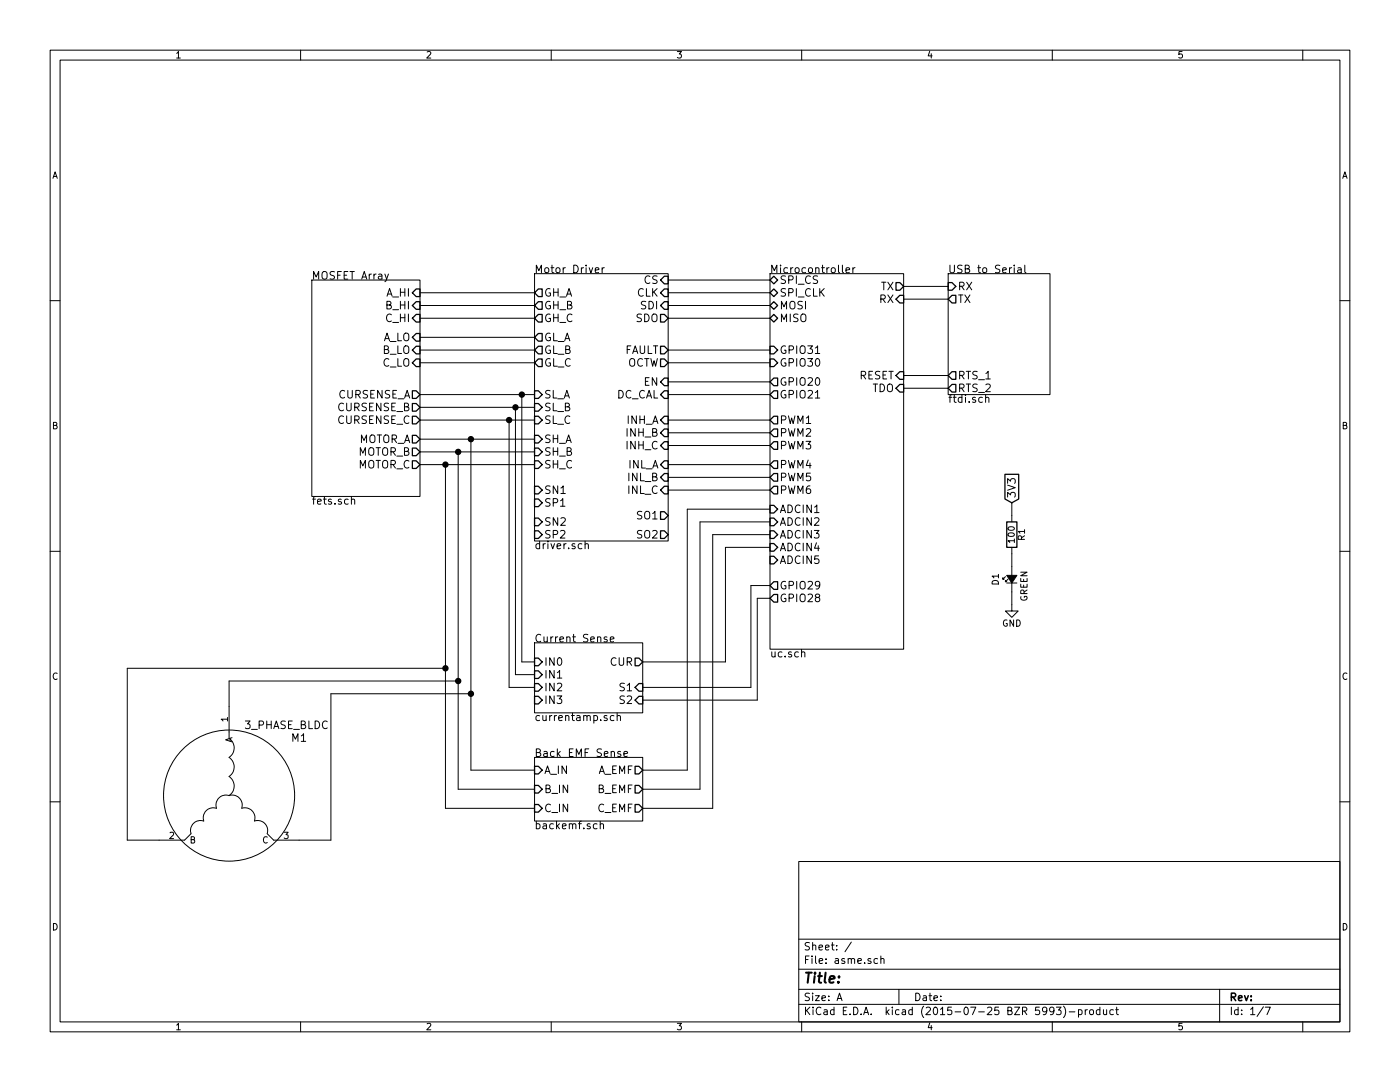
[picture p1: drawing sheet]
EESchema Schematic File Version 2
LIBS:MSCP1726XXSN
LIBS:dual-pmos
LIBS:ADG904BCPZ
LIBS:base
LIBS:NC7WZ07
LIBS:power
LIBS:device
LIBS:transistors
LIBS:conn
LIBS:linear
LIBS:regul
LIBS:74xx
LIBS:cmos4000
LIBS:adc-dac
LIBS:memory
LIBS:xilinx
LIBS:microcontrollers
LIBS:dsp
LIBS:microchip
LIBS:analog_switches
LIBS:motorola
LIBS:texas
LIBS:intel
LIBS:audio
LIBS:interface
LIBS:digital-audio
LIBS:philips
LIBS:display
LIBS:cypress
LIBS:siliconi
LIBS:opto
LIBS:atmel
LIBS:contrib
LIBS:valves
LIBS:FT230XS
LIBS:TMS320F28069MPNT
LIBS:drv8303
LIBS:AD8227ARZ
LIBS:asme-cache
EELAYER 25 0
EELAYER END
$Descr A 11000 8500
encoding utf-8
Sheet 1 7
Title ""
Date ""
Rev ""
Comp ""
Comment1 ""
Comment2 ""
Comment3 ""
Comment4 ""
$EndDescr
$Sheet
S 2450 2200 850  1700
U 55B0F6DB
F0 "MOSFET Array" 60
F1 "fets.sch" 60
F2 "MOTOR_A" O R 3300 3450 60 
F3 "A_LO" I R 3300 2650 60 
F4 "A_HI" I R 3300 2300 60 
F5 "CURSENSE_A" O R 3300 3100 60 
F6 "MOTOR_B" O R 3300 3550 60 
F7 "B_LO" I R 3300 2750 60 
F8 "B_HI" I R 3300 2400 60 
F9 "CURSENSE_B" O R 3300 3200 60 
F10 "MOTOR_C" O R 3300 3650 60 
F11 "C_LO" I R 3300 2850 60 
F12 "C_HI" I R 3300 2500 60 
F13 "CURSENSE_C" O R 3300 3300 60 
$EndSheet
$Sheet
S 6050 2150 1050 2950
U 55B1D42D
F0 "Microcontroller" 60
F1 "uc.sch" 60
F2 "TDO" I R 7100 3050 60 
F3 "RESET" I R 7100 2950 60 
F4 "RX" I R 7100 2350 60 
F5 "TX" O R 7100 2250 60 
F6 "ADCIN1" I L 6050 4000 60 
F7 "ADCIN2" I L 6050 4100 60 
F8 "MISO" B L 6050 2500 60 
F9 "MOSI" B L 6050 2400 60 
F10 "SPI_CLK" B L 6050 2300 60 
F11 "SPI_CS" B L 6050 2200 60 
F12 "PWM1" O L 6050 3300 60 
F13 "PWM2" O L 6050 3400 60 
F14 "PWM3" O L 6050 3500 60 
F15 "PWM4" O L 6050 3650 60 
F16 "PWM5" O L 6050 3750 60 
F17 "PWM6" O L 6050 3850 60 
F18 "GPIO21" O L 6050 3100 60 
F19 "GPIO20" O L 6050 3000 60 
F20 "GPIO30" I L 6050 2850 60 
F21 "GPIO31" I L 6050 2750 60 
F22 "ADCIN3" I L 6050 4200 60 
F23 "ADCIN4" I L 6050 4300 60 
F24 "ADCIN5" I L 6050 4400 60 
F25 "GPIO29" O L 6050 4600 60 
F26 "GPIO28" O L 6050 4700 60 
$EndSheet
$Sheet
S 7450 2150 800  950 
U 55B3194A
F0 "USB to Serial" 60
F1 "ftdi.sch" 60
F2 "TX" O L 7450 2350 60 
F3 "RX" I L 7450 2250 60 
F4 "RTS_1" O L 7450 2950 60 
F5 "RTS_2" O L 7450 3050 60 
$EndSheet
Wire Wire Line
	7450 2250 7100 2250
Wire Wire Line
	7100 2350 7450 2350
Wire Wire Line
	7450 2950 7100 2950
Wire Wire Line
	7100 3050 7450 3050
$Sheet
S 4200 2150 1050 2100
U 55B3FBF6
F0 "Motor Driver" 60
F1 "driver.sch" 60
F2 "CS" I R 5250 2200 60 
F3 "CLK" I R 5250 2300 60 
F4 "OCTW" O R 5250 2850 60 
F5 "FAULT" O R 5250 2750 60 
F6 "DC_CAL" I R 5250 3100 60 
F7 "EN" I R 5250 3000 60 
F8 "SH_A" I L 4200 3450 60 
F9 "SH_B" I L 4200 3550 60 
F10 "SH_C" I L 4200 3650 60 
F11 "SL_A" I L 4200 3100 60 
F12 "SL_B" I L 4200 3200 60 
F13 "SL_C" I L 4200 3300 60 
F14 "INH_A" I R 5250 3300 60 
F15 "INH_B" I R 5250 3400 60 
F16 "INH_C" I R 5250 3500 60 
F17 "INL_A" I R 5250 3650 60 
F18 "INL_B" I R 5250 3750 60 
F19 "INL_C" I R 5250 3850 60 
F20 "SDO" O R 5250 2500 60 
F21 "GH_A" O L 4200 2300 60 
F22 "GH_B" O L 4200 2400 60 
F23 "GH_C" O L 4200 2500 60 
F24 "GL_A" O L 4200 2650 60 
F25 "GL_B" O L 4200 2750 60 
F26 "GL_C" O L 4200 2850 60 
F27 "SDI" I R 5250 2400 60 
F28 "SO1" O R 5250 4050 60 
F29 "SO2" O R 5250 4200 60 
F30 "SP1" I L 4200 3950 60 
F31 "SP2" I L 4200 4200 60 
F32 "SN2" I L 4200 4100 60 
F33 "SN1" I L 4200 3850 60 
$EndSheet
Wire Wire Line
	3300 2300 4200 2300
Wire Wire Line
	3300 2400 4200 2400
Wire Wire Line
	3300 2500 4200 2500
Wire Wire Line
	3300 2650 4200 2650
Wire Wire Line
	3300 2750 4200 2750
Wire Wire Line
	3300 2850 4200 2850
Wire Wire Line
	3300 3550 4200 3550
Wire Wire Line
	3300 3650 4200 3650
Wire Wire Line
	3300 3100 4200 3100
Wire Wire Line
	3300 3200 4200 3200
Wire Wire Line
	3300 3300 4200 3300
$Comp
L 3_PHASE_BLDC M1
U 1 1
P 1800 6250
F 0 "M1" H 2350 6700 60  0000 C CNN
F 1 "3_PHASE_BLDC" H 2250 6800 60  0000 C CNN
F 2 "" H 1800 6250 60  0000 C CNN
F 3 "" H 1800 6250 60  0000 C CNN
	1    1800 6250
	1    0    0    -1  
$EndComp
Wire Wire Line
	6050 2200 5250 2200
Wire Wire Line
	5250 2300 6050 2300
Wire Wire Line
	6050 2400 5250 2400
Wire Wire Line
	5250 2500 6050 2500
Wire Wire Line
	6050 3300 5250 3300
Wire Wire Line
	5250 3400 6050 3400
Wire Wire Line
	6050 3500 5250 3500
Wire Wire Line
	5250 3650 6050 3650
Wire Wire Line
	6050 3750 5250 3750
Wire Wire Line
	5250 3850 6050 3850
Wire Wire Line
	5250 2750 6050 2750
Wire Wire Line
	5250 2850 6050 2850
Wire Wire Line
	5250 3000 6050 3000
Wire Wire Line
	6050 3100 5250 3100
$Sheet
S 4200 5050 850  550 
U 55B6817C
F0 "Current Sense" 60
F1 "currentamp.sch" 60
F2 "CUR" O R 5050 5200 60 
F3 "IN0" I L 4200 5200 60 
F4 "IN1" I L 4200 5300 60 
F5 "IN2" I L 4200 5400 60 
F6 "IN3" I L 4200 5500 60 
F7 "S1" I R 5050 5400 60 
F8 "S2" I R 5050 5500 60 
$EndSheet
Wire Wire Line
	4200 5200 4100 5200
Wire Wire Line
	4200 5300 4050 5300
Wire Wire Line
	4200 5400 4000 5400
$Comp
L R R1
U 1 1
P 7950 4200
F 0 "R1" V 8030 4200 50  0000 C CNN
F 1 "100" V 7950 4200 50  0000 C CNN
F 2 "" V 7880 4200 30  0000 C CNN
F 3 "" H 7950 4200 30  0000 C CNN
	1    7950 4200
	1    0    0    -1  
$EndComp
$Comp
L Led_Small D1
U 1 1
P 7950 4550
F 0 "D1" H 7900 4675 50  0000 L CNN
F 1 "GREEN" H 7775 4450 50  0000 L CNN
F 2 "" V 7950 4550 60  0000 C CNN
F 3 "" V 7950 4550 60  0000 C CNN
	1    7950 4550
	0    -1   -1   0   
$EndComp
$Comp
L GND #PWR1
U 1 1
P 7950 4750
F 0 "#PWR1" H 7950 4500 50  0001 C CNN
F 1 "GND" H 7950 4600 50  0000 C CNN
F 2 "" H 7950 4750 60  0000 C CNN
F 3 "" H 7950 4750 60  0000 C CNN
	1    7950 4750
	1    0    0    -1  
$EndComp
Wire Wire Line
	7950 4350 7950 4450
Wire Wire Line
	7950 4650 7950 4750
Text GLabel 7950 3950 1    60   Input ~ 0
3V3
Wire Wire Line
	7950 3950 7950 4050
Wire Wire Line
	4100 5200 4100 3100
Connection ~ 4100 3100
Wire Wire Line
	4050 5300 4050 3200
Connection ~ 4050 3200
Wire Wire Line
	4000 5400 4000 3300
Connection ~ 4000 3300
$Sheet
S 4200 5950 850  500 
U 55C09653
F0 "Back EMF Sense" 60
F1 "backemf.sch" 60
F2 "A_IN" I L 4200 6050 60 
F3 "A_EMF" O R 5050 6050 60 
F4 "B_IN" I L 4200 6200 60 
F5 "B_EMF" O R 5050 6200 60 
F6 "C_IN" I L 4200 6350 60 
F7 "C_EMF" O R 5050 6350 60 
$EndSheet
Wire Wire Line
	4200 6200 3600 6200
Wire Wire Line
	3600 6200 3600 3550
Connection ~ 3600 3550
Wire Wire Line
	4200 3450 3300 3450
Wire Wire Line
	4200 6050 3700 6050
Wire Wire Line
	3700 6050 3700 3450
Connection ~ 3700 3450
Wire Wire Line
	4200 6350 3500 6350
Wire Wire Line
	3500 6350 3500 3650
Connection ~ 3500 3650
Wire Wire Line
	3500 5250 1000 5250
Wire Wire Line
	1000 5250 1000 6600
Wire Wire Line
	1000 6600 1250 6600
Connection ~ 3500 5250
Wire Wire Line
	3600 5350 1800 5350
Wire Wire Line
	1800 5350 1800 5550
Connection ~ 3600 5350
Wire Wire Line
	3700 5450 2600 5450
Wire Wire Line
	2600 5450 2600 6600
Wire Wire Line
	2600 6600 2350 6600
Connection ~ 3700 5450
Wire Wire Line
	6050 4000 5400 4000
Wire Wire Line
	5400 4000 5400 6050
Wire Wire Line
	5400 6050 5050 6050
Wire Wire Line
	6050 4100 5500 4100
Wire Wire Line
	5500 4100 5500 6200
Wire Wire Line
	5500 6200 5050 6200
Wire Wire Line
	6050 4200 5600 4200
Wire Wire Line
	5600 4200 5600 6350
Wire Wire Line
	5600 6350 5050 6350
Wire Wire Line
	6050 4300 5700 4300
Wire Wire Line
	5700 4300 5700 5200
Wire Wire Line
	5700 5200 5050 5200
Wire Wire Line
	6050 4600 5900 4600
Wire Wire Line
	5900 4600 5900 5400
Wire Wire Line
	5900 5400 5050 5400
Wire Wire Line
	6050 4700 5950 4700
Wire Wire Line
	5950 4700 5950 5500
Wire Wire Line
	5950 5500 5050 5500
$EndSCHEMATC
